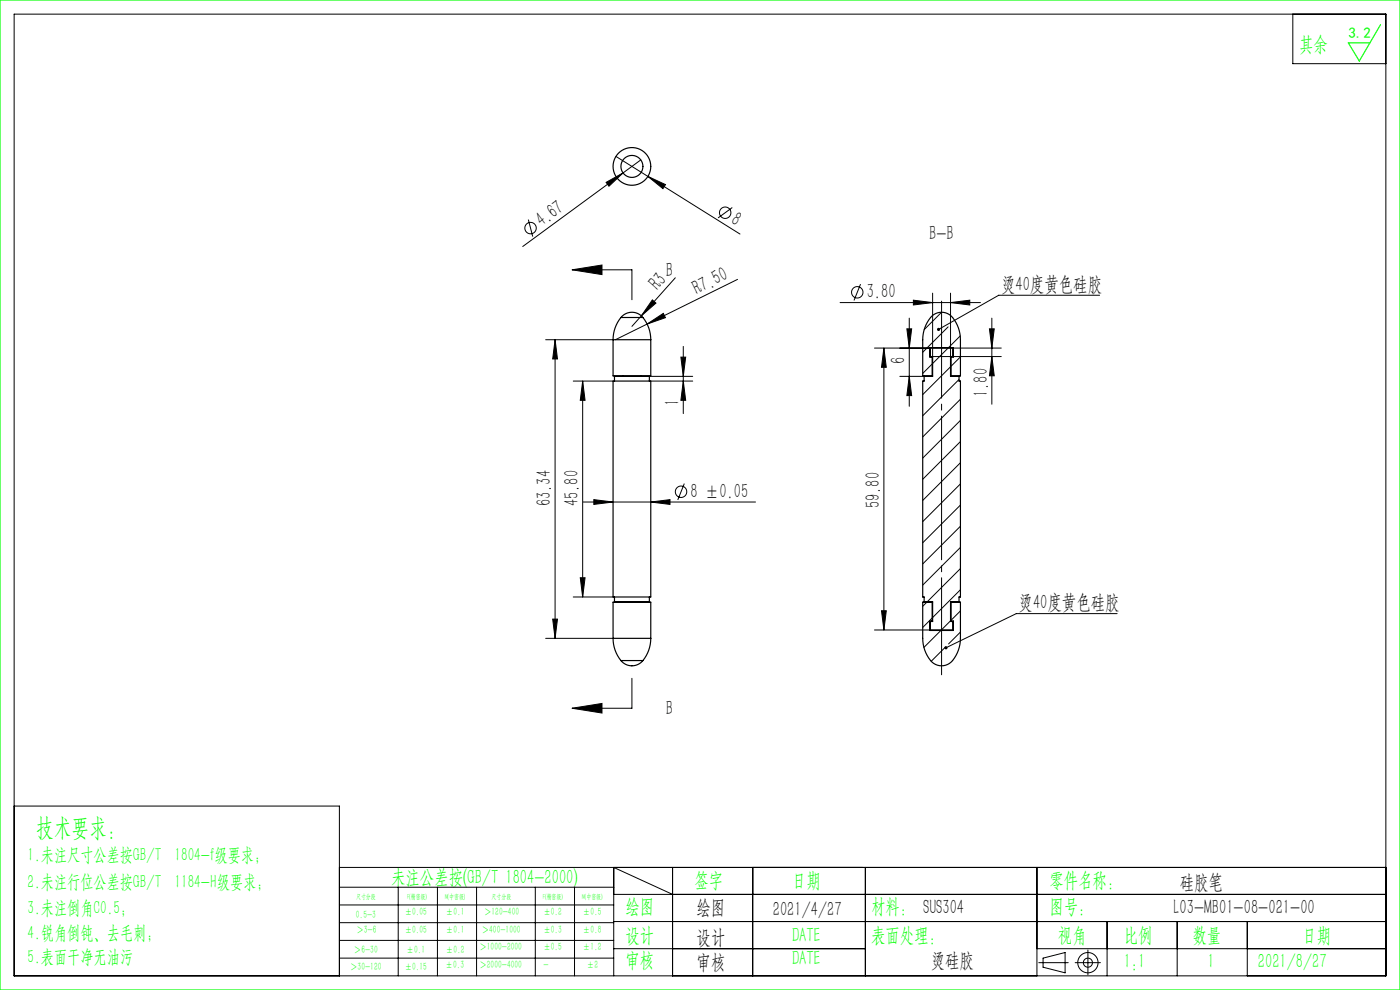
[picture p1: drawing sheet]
<svg xmlns="http://www.w3.org/2000/svg" width="297mm" height="210mm" viewBox="0 0 297 210" stroke-linecap="round" stroke-linejoin="round" font-family="sans-serif">
<g fill="none" stroke="#000" stroke-width=".21">
<path d="M3 3h291v204h-291zM274.3 3v10.5h19.7M128.6 38.7l3.6-2-3 2.8zM130.7 33.2l26.3 16.4M135.9 33.9l-25 18.4M137.4 37.4l3.8 1.8-.6 .8zM112.1 46.6l.9 3.6M121.4 57.2l6.3-1v2.1zM121.4 57.2h12.7v6.4M143.3 58.9l-9.2 10.3M155.3 44l-3 2.2M156.5 59.3l-25.9 12.8"/>
<path d="M115.8 72.1h14.3M117.8 72.1l.5 4h-1.1zM117.8 72.1v63.3M137.3 68.7l3.4-2.2 .5 .9zM137.8 79.8h9.2M138.4 63.6l.8 .7-3.1 2.7zM144.4 75.8h1.1l-.5 4zM145 73.5v14.2M178.2 64.2h29.8M182.6 60.3l-1.4 3.4M185.5 73.8h11.8M187.5 73.8v59.8"/>
<path d="M187.5 73.8l.5 4.1h-1zM190.9 79.8h5.1M192.4 69.8h1l-.5 4zM192.9 67.5v18.7M192.9 79.8l.5 4.1h-1zM193.8 63.7l4 .5-4 .5zM197.7 77.2l-2 2M197.8 62.2v13.4h14.6M199.7 66.2l-3.6 3.7M201.1 73.8l-3.3 3.3M201.1 69.3l-5.4 5.4M201.6 64.2l4.1-.5v1z"/>
<path d="M201.6 62.2v13.4M201.6 77.8l-5.9 5.9M202.1 73.8h10.3M203.7 71.3l-2.5 2.4M203.7 75.7l-2 2M209.9 69.8h1l-.5 4zM210.4 67.5v18.2M210.4 75.6l.5 4.1h-1zM233.3 62.6h-21.4l-12.8 7.3M121.6 80.8h8.5M123.6 80.8v45.8M123.6 80.8l.5 4.1h-1z"/>
<path d="M137.8 80.8h9.2M145 80.8l.5 4.1h-1.1zM203.4 80.5l-7.7 7.7M203.7 84.7l-8 8M203.7 89.2l-8 8M203.7 93.7l-8 8M203.7 98.2l-8 8M123.7 106.5h36.6M126 106l4.1 .5-4.1 .5zM138.1 106.5l4-.5v1zM145.2 102.6l-1.4 3.4M203.7 102.6l-8 8"/>
<path d="M203.7 107.1l-8 8M203.7 111.6l-8 8M203.7 116.1l-8 8M115.8 135.4h14.3M117.2 131.3h1.1l-.5 4.1zM121.6 126.6h8.5M123.1 122.6h1l-.5 4zM185.5 133.6h11.8M187 129.6h1l-.5 4zM196.6 127.7l-.9 .9M197.7 131.1l-2 2M199.6 133.7l-3.6 3.6"/>
<path d="M200.6 137.2l-3.1 3.1M201.6 131.7l-1.9 1.9M203.7 120.6l-7 7M203.7 125.1l-5.9 5.9M203.7 129.6l-2 2M203.7 134.1l-2.5 2.5M237 130.2h-21.4l-14.9 7.2M121.4 150.2l6.3-1v2.1zM134.1 143.9v6.3h-12.7M3 171h69v36M72 184h222M72 188.2h58.2"/>
<path d="M72 192h58.2M72 195.7h58.2M72 199.5h58.2M84.5 188.2v18.8M92.8 188.2v18.8M101.1 188.2v18.8M113.6 188.2v18.8M121.9 188.2v18.8M130.2 189.7h163.8M130.2 195.5h163.8M142.7 189.7l-12.5-5.7v23M142.7 184v23"/>
<path d="M159.7 184v23M183.6 184v23M220 184v23M234.9 195.5v11.5M249.7 195.5v11.5M264.6 195.5v11.5M72 203.2h58.2M130.2 201.2h53.4M220 201.2h74M220.4 204.2h6.2M221.3 203.2l4.7-1.1v4.3l-4.7-1.2zM228.1 204.2h5.3"/>
<path d="M230.8 201.5v5.3"/>
<circle cx="112.6" cy="48.4" r="1.21"/>
<circle cx="153.8" cy="45.1" r="1.21"/>
<circle cx="181.9" cy="62" r="1.21"/>
<circle cx="144.5" cy="104.3" r="1.21"/>
<circle cx="230.8" cy="204.2" r="2.15"/>
<circle cx="230.8" cy="204.2" r=".96"/>
</g>
<path d="M199.7 63.9v79.2" fill="none" stroke="#000" stroke-width=".21" stroke-dasharray="30.5 1.3 1.3 1.3" stroke-dashoffset="9.9"/>
<path d="M0 0h297v210h-297zM292.9 5.2l-4.5 7.7-2.4-3.8h4.6" fill="none" stroke="#0f0" stroke-width=".25"/>
<g fill="#000">
<path d="M128.6 38.7l3.6-2-3 2.8zM137.4 37.4l3.8 1.8-.6 .8zM138.4 63.6l.8 .7-3.1 2.7zM137.3 68.7l3.4-2.2 .5 .9z"/>
<path d="M121.4 57.2l6.3-1v2.1zM121.4 150.2l6.3-1v2.1z"/>
<path d="M187.5 73.8l.5 4.1h-1zM187 129.6h1l-.5 4zM192.4 69.8h1l-.5 4zM192.9 79.8l.5 4.1h-1z"/>
<path d="M193.8 63.7l4 .5-4 .5zM201.6 64.2l4.1-.5v1z"/>
<path d="M198.9 69.6l-.1 .4 .3-.1-.3 .1a.34 .34 0 0 0 .5 .2 .34 .34 0 0 0 .1-.5 .34 .34 0 0 0-.5-.1zM200.4 137.2v.4l.3-.2-.3 .2a.34 .34 0 0 0 .5 .1 .34 .34 0 0 0 0-.5 .34 .34 0 0 0-.5 0z"/>
<path d="M210.4 75.6l.5 4.1h-1zM209.9 69.8h1l-.5 4z"/>
<path d="M123.6 80.8l.5 4.1h-1zM123.1 122.6h1l-.5 4zM117.8 72.1l.5 4h-1.1zM117.2 131.3h1.1l-.5 4.1z"/>
<path d="M145 80.8l.5 4.1h-1.1zM144.4 75.8h1.1l-.5 4z"/>
<path d="M126 106l4.1 .5-4.1 .5zM138.1 106.5l4-.5v1z"/>
</g>
<g fill="none" stroke="#000" stroke-width=".25">
<path d="M130.1 72.1v7.6h8v-7.6M130.1 72.1h8M131.7 67.3a7.5 7.5 0 0 0-1.6 4.8M131.7 67.3a3 3 0 0 1 4.7 0M131.7 67.3h4.7M132.2 79.7v.1M136 79.7v.1M136.4 67.3a7.5 7.5 0 0 1 1.7 4.8M197.3 73.8h4.8v1.8h-.5v4.2h1.8v1h.3v45.8h-.3v1h-1.8v4.2h.5v1.8h-4.8v-1.8h.5v-4.2h-1.8v-1h-.3v-45.8h.3v-1h1.8v-4.2h-.5zM197.7 79.7h-2v-7.6a6.6 6.6 0 0 1 2.8-5.6 3.2 3.2 0 0 1 4.3 1.9l.7 1.8 .2 1.2v8.3h-2M197.7 75.7h.1M197.7 79.7h.1"/>
<path d="M197.7 75.7h-.5v-2h5v2h-.5M197.7 75.7v4M201.6 75.7h.1M201.6 79.7h.1M201.7 75.7v4M130.1 80.8h8v45.8h-8zM130.4 80.8v-1h7.4v1M130.1 135.4a7.5 7.5 0 0 0 1.6 4.7M130.1 135.4v-7.7h8v7.7M130.1 135.4h8M130.4 126.6v1h7.4v-1M132.2 127.6v.1"/>
<path d="M136 127.6v.1M138.1 135.4a7.5 7.5 0 0 1-1.7 4.7M197.7 127.7h-2v7.7a6.6 6.6 0 0 0 2.8 5.5 3.2 3.2 0 0 0 4.3-1.8l.5-1.2 .4-1.9v-8.3h-2M197.7 131.7h.1M197.7 127.7h.1M197.7 131.7h-.5v2h5v-2h-.5M197.7 127.7v4M201.6 131.7h.1M201.6 127.7h.1M201.7 127.7v4M131.7 140.1a3 3 0 0 0 4.7 0M131.7 140.1h4.7"/>
<circle cx="134.1" cy="35.3" r="4"/>
<circle cx="134.1" cy="35.3" r="2.33"/>
</g>
<text font-size="5.4" fill="#0f0" x="7.7" y="177.2">技术要求：</text>
<g font-size="4.4" fill="#0f0">
<text x="275.6" y="10.8">其余</text>
<text x="83" y="187.5">未注公差按(GB/T 1804-2000)</text>
<text x="147.3" y="188">签字</text>
<text x="168" y="188">日期</text>
<text x="222.6" y="188">零件名称：</text>
<text x="132.7" y="193.6">绘图</text>
<text x="184.8" y="193.6">材料： SUS304</text>
<text x="222.6" y="193.6">图号：</text>
<text x="132.7" y="199.8">设计</text>
<text x="168" y="199.8">DATE</text>
<text x="184.8" y="199.8">表面处理：</text>
<text x="224.4" y="199.8">视角</text>
<text x="238.4" y="199.8">比例</text>
<text x="253" y="199.8">数量</text>
<text x="276.3" y="199.8">日期</text>
<text x="132.7" y="205.1">审核</text>
<text x="168" y="204.6">DATE</text>
<text x="238.4" y="205.3">1:1</text>
<text x="256.2" y="205.3">1</text>
<text x="266.9" y="205.3">2021/8/27</text>
</g>
<g font-size="4.4">
<text x="154.8" y="47.3" transform="rotate(32 154.8 47.3)">8</text>
<text x="114.9" y="48.3" transform="rotate(-36 114.9 48.3)">4.67</text>
<text x="197.1" y="51">B-B</text>
<text x="141.3" y="58.7">B</text>
<text x="139.6" y="61.8" transform="rotate(-48 139.6 61.8)">R3</text>
<text x="147.8" y="62.6" transform="rotate(-26 147.8 62.6)">R7.50</text>
<text x="183.9" y="63.3">3.80</text>
<text x="212.4" y="61.7">烫40度黄色硅胶</text>
<text x="192" y="77.3" transform="rotate(-90 192 77.3)">6</text>
<text x="144.1" y="86.2" transform="rotate(-90 144.1 86.2)">1</text>
<text x="209.5" y="84.2" transform="rotate(-90 209.5 84.2)">1.80</text>
<text x="116.9" y="107.4" transform="rotate(-90 116.9 107.4)">63.34</text>
<text x="122.7" y="107.4" transform="rotate(-90 122.7 107.4)">45.80</text>
<text x="146.5" y="105.6">8 ±0.05</text>
<text x="186.6" y="107.8" transform="rotate(-90 186.6 107.8)">59.80</text>
<text x="216.1" y="129.3">烫40度黄色硅胶</text>
<text x="141.3" y="151.7">B</text>
<text x="250.3" y="188.6">硅胶笔</text>
<text x="147.8" y="194">绘图</text>
<text x="163.9" y="194.3">2021/4/27</text>
<text x="249" y="194">L03-MB01-08-021-00</text>
<text x="147.8" y="200.2">设计</text>
<text x="147.8" y="205.5">审核</text>
<text x="197.5" y="205">烫硅胶</text>
</g>
<g font-size="4" fill="#0f0">
<text x="5.9" y="182.6">1.未注尺寸公差按GB/T 1804-f级要求；</text>
<text x="5.9" y="188.4">2.未注行位公差按GB/T 1184-H级要求；</text>
<text x="5.9" y="193.9">3.未注倒角C0.5；</text>
<text x="5.9" y="199.2">4.锐角倒钝、去毛刺；</text>
<text x="5.9" y="204.2">5.表面干净无油污</text>
</g>
<text font-size="3.2" fill="#0f0" x="286.1" y="8">3.2</text>
<g font-size="2.3" fill="#0f0">
<text x="75.5" y="194.7">0.5-3</text>
<text x="75.6" y="198">＞3-6</text>
<text x="85.9" y="194.2">±0.05</text>
<text x="85.9" y="198">±0.05</text>
<text x="94.6" y="194.2">±0.1</text>
<text x="94.6" y="198">±0.1</text>
<text x="102.2" y="198">＞400-1000</text>
<text x="102.7" y="194.2">＞120-400</text>
<text x="115.3" y="194.2">±0.2</text>
<text x="115.3" y="198">±0.3</text>
<text x="123.7" y="194.2">±0.5</text>
<text x="123.7" y="198">±0.8</text>
<text x="75.1" y="202.2">＞6-30</text>
<text x="86.3" y="202.2">±0.1</text>
<text x="94.6" y="202.2">±0.2</text>
<text x="101.7" y="201.6">＞1000-2000</text>
<text x="115.3" y="201.6">±0.5</text>
<text x="123.7" y="201.6">±1.2</text>
<text x="74.3" y="205.8">＞30-120</text>
<text x="85.9" y="205.8">±0.15</text>
<text x="94.5" y="205.4">±0.3</text>
<text x="101.7" y="205.4">＞2000-4000</text>
<text x="115.3" y="205.4">-</text>
<text x="124.5" y="205.4">±2</text>
</g>
<g font-size="1.5" fill="#0f0">
<text x="75.5" y="190.6">尺寸分段</text>
<text x="86.4" y="190.6">F(精密级)</text>
<text x="94.4" y="190.6">M(中密级)</text>
<text x="104.3" y="190.6">尺寸分段</text>
<text x="115.2" y="190.6">F(精密级)</text>
<text x="123.5" y="190.6">M(中密级)</text>
</g>
</svg>
